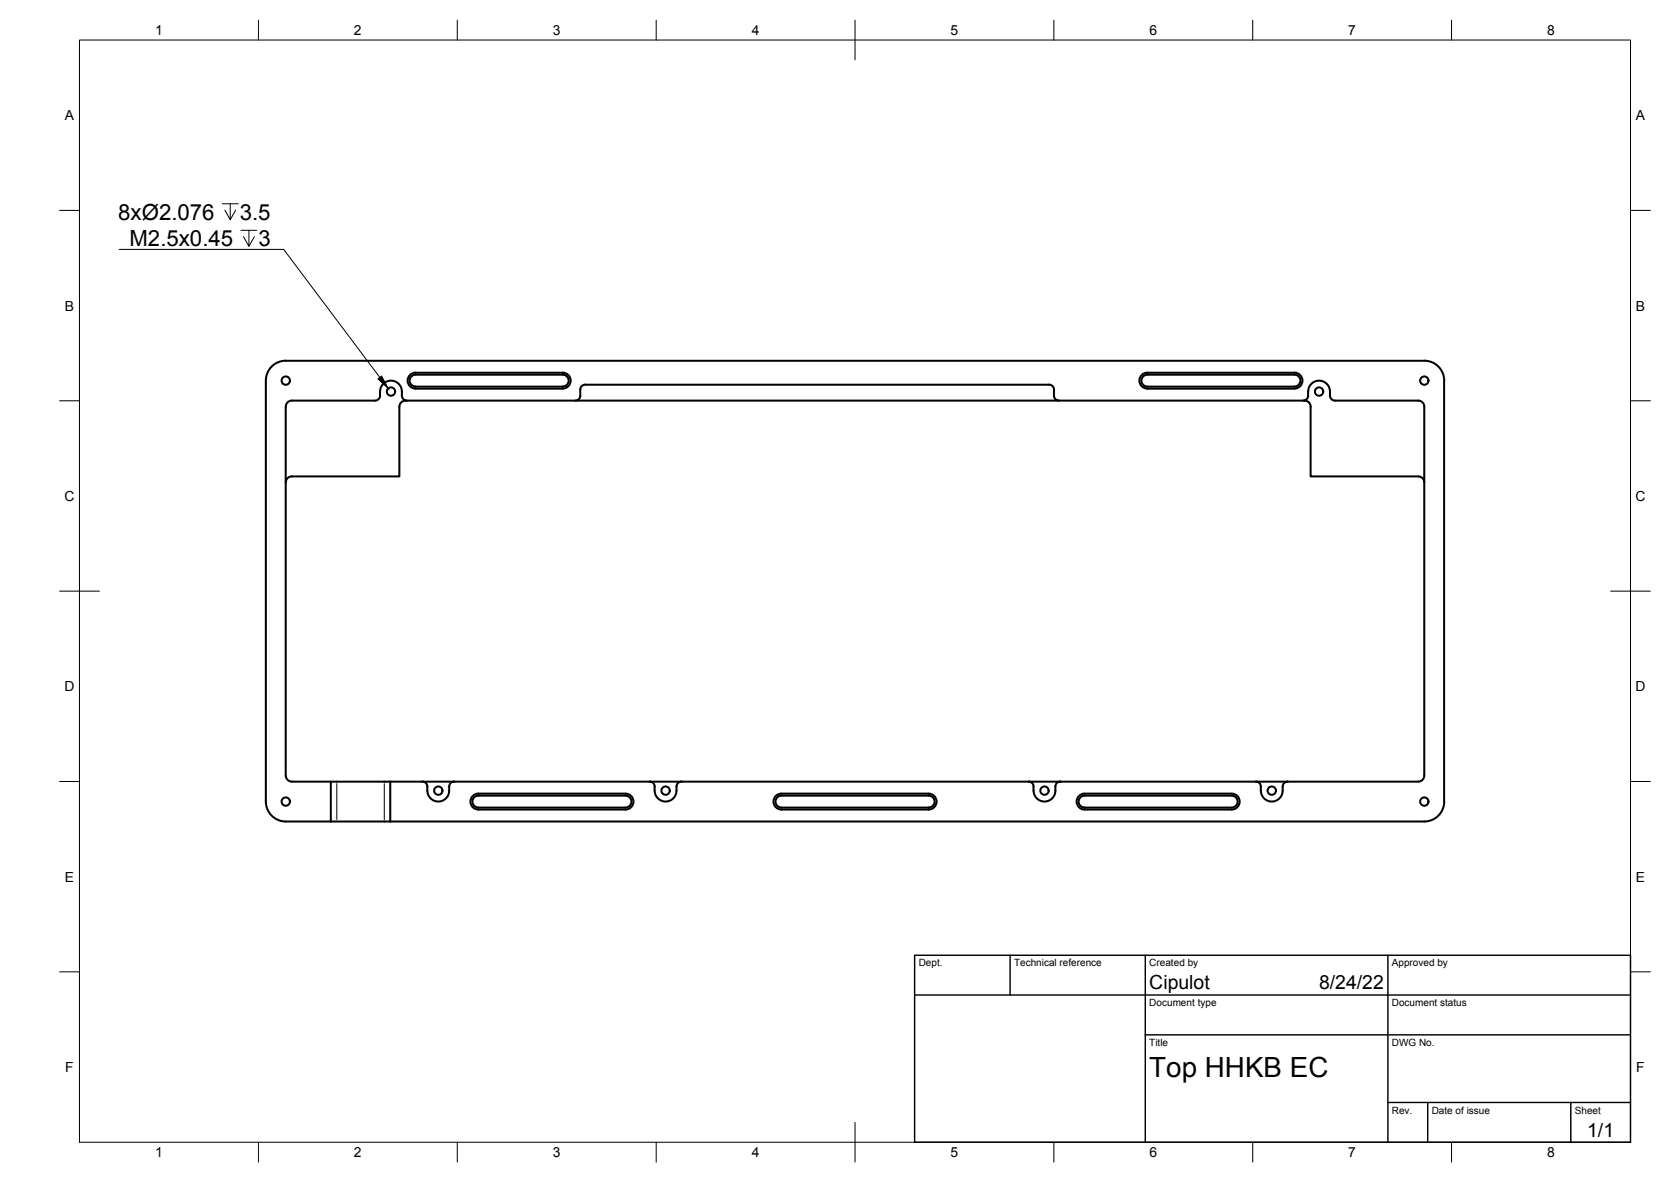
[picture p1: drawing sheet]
<svg xmlns="http://www.w3.org/2000/svg" width="420mm" height="297mm" viewBox="0 0 420 297" stroke-linecap="round" stroke-linejoin="round" font-family="sans-serif">
<!-- layer: Visible -->
<g fill="none" stroke="#000" stroke-width=".51">
<path d="M95.5 98.4a1.84 1.84 0 0 1-.4 2l-.8 .3h-20.9a1.52 1.52 0 0 0-1.6 1.5l.1 92.7a1.49 1.49 0 0 0 1.5 1.5h9.8M95.6 98.4a2.74 2.74 0 0 1 2.7-2.7 2.74 2.74 0 0 1 2.7 2.7M101 98.4a1.75 1.75 0 0 0 .9 2.2l.4 .1M104.5 97.7h37M104.5 97.2h37M104.5 97.6a2 2 0 0 1-2-2 2 2 0 0 1 2-2l37 .1a1.99 1.99 0 0 1 2 2 1.99 1.99 0 0 1-2 1.9M141.5 97.1a1.49 1.49 0 0 0 1.5-1.5 1.49 1.49 0 0 0-1.5-1.4h-37a1.49 1.49 0 0 0-1.5 1.5 1.49 1.49 0 0 0 1.5 1.4M288.5 97.7h37M288.5 97.2h37M288.5 97.6a2 2 0 0 1-2-2 2 2 0 0 1 2-2l37 .1a1.99 1.99 0 0 1 2 2 1.99 1.99 0 0 1-2 1.9M325.5 97.1a1.49 1.49 0 0 0 1.5-1.5 1.49 1.49 0 0 0-1.5-1.4h-37a1.49 1.49 0 0 0-1.5 1.5 1.49 1.49 0 0 0 1.5 1.4M328.9 98.4v1"/>
<path d="M328.9 99.4a1.26 1.26 0 0 1-1.2 1.3M328.9 98.4a2.74 2.74 0 0 1 2.8-2.7 2.74 2.74 0 0 1 2.7 2.7M334.4 98.4a1.75 1.75 0 0 0 .9 2.2l21.3 .1a1.49 1.49 0 0 1 1.5 1.5v92.7a1.49 1.49 0 0 1-1.5 1.5h-258.5M100.4 102.2v17.5h-27.1a1.49 1.49 0 0 0-1.4 1.5M101.9 100.7h164.4M101.9 100.7a1.49 1.49 0 0 0-1.5 1.5M144.7 100.7a1.23 1.23 0 0 0 1.2-1.3v-1.5a1.23 1.23 0 0 1 1.3-1.2h116.6a1.23 1.23 0 0 1 1.2 1.2v1.5a1.26 1.26 0 0 0 1.3 1.3M266.3 100.7h61.4a1.56 1.56 0 0 1 1.8 1.5v17.5h27.1a1.49 1.49 0 0 1 1.5 1.5M98.1 196.4h-14.9v10M98.1 196.4v10M106.2 196.4a1.26 1.26 0 0 1 1.3 1.3M107.4 197.7v1"/>
<path d="M114.2 196.4a1.26 1.26 0 0 0-1.3 1.3 2.87 2.87 0 0 1-1 3.2 2.87 2.87 0 0 1-3.4-.1 2.74 2.74 0 0 1-1-2.1M163.4 196.4a1.26 1.26 0 0 1 1.2 1.3M164.6 197.7v1M171.4 196.4a1.26 1.26 0 0 0-1.3 1.3 2.87 2.87 0 0 1-1.1 3.2 2.87 2.87 0 0 1-3.4-.1 2.74 2.74 0 0 1-1-2.1M196.5 199.4h37M196.5 199.9h37M196.5 199.9a1.49 1.49 0 0 0-1.5 1.5 1.49 1.49 0 0 0 1.5 1.5M196.5 199.4a2 2 0 0 0-2 2 2 2 0 0 0 2 2M233.5 199.4a2 2 0 0 1 2 2 2 2 0 0 1-2 2M233.5 199.9a1.49 1.49 0 0 1 1.5 1.5 1.49 1.49 0 0 1-1.5 1.5M258.6 196.4a1.23 1.23 0 0 1 1.3 1.3 2.95 2.95 0 0 0 3.4 3.7 2.99 2.99 0 0 0 2.1-3.7 1.26 1.26 0 0 1 1.2-1.3M315.8 196.4a1.23 1.23 0 0 1 1.2 1.3 2.95 2.95 0 0 0 3.4 3.7 2.99 2.99 0 0 0 2.1-3.7 1.26 1.26 0 0 1 1.3-1.3"/>
<path d="M83.2 206.4h14.9M83.2 206.4h-11.3a5 5 0 0 1-5.1-4.9v-105.9a5 5 0 0 1 5-4.9l286.3-.1a5 5 0 0 1 5 5.1v105.7a5 5 0 0 1-5 5h-260M118.9 200l.8-.5 .6-.1h37a2 2 0 0 1 2 2 2 2 0 0 1-2 2h-37a2 2 0 0 1-1.9-1.2 2 2 0 0 1 .5-2.2zM120.3 203h37M120.3 202.9a1.49 1.49 0 0 1-1.5-1.5 1.49 1.49 0 0 1 1.5-1.5h37a1.49 1.49 0 0 1 1.5 1.5 1.49 1.49 0 0 1-1.5 1.5M196.5 203.4h37M196.5 203h37M271.3 200l.9-.5 .5-.1h37a2 2 0 0 1 2 2 2 2 0 0 1-2 2h-37a2 2 0 0 1-1.8-1.2 2 2 0 0 1 .4-2.2zM272.7 203h37M272.7 202.9a1.49 1.49 0 0 1-1.5-1.5 1.49 1.49 0 0 1 1.5-1.5h37a1.49 1.49 0 0 1 1.5 1.5 1.49 1.49 0 0 1-1.5 1.5"/>
<circle cx="71.9" cy="95.6" r="1.05"/>
<circle cx="98.3" cy="98.4" r="1.05"/>
<circle cx="331.7" cy="98.4" r="1.05"/>
<circle cx="358.1" cy="95.6" r="1.05"/>
<circle cx="110.2" cy="198.7" r="1.05"/>
<circle cx="167.4" cy="198.7" r="1.05"/>
<circle cx="262.6" cy="198.7" r="1.05"/>
<circle cx="319.8" cy="198.7" r="1.05"/>
<circle cx="71.9" cy="201.4" r="1.05"/>
<circle cx="358.1" cy="201.4" r="1.05"/>
</g>
<!-- layer: Visible Narrow -->
<g fill="none" stroke="#000" stroke-width=".25">
<path d="M104.5 93.7v.4M104.5 97.2v.4M141.5 93.7v.4M141.5 97.2v.4M288.5 93.7v.4M288.5 97.2v.4M325.5 93.7v.4M325.5 97.2v.4M84.7 196.9v9M96.6 196.9v9M120.3 199.5v.4M157.3 199.5v.4"/>
<path d="M196.5 199.5v.4M233.5 199.5v.4M272.7 199.5v.4M309.7 199.5v.4M120.3 203v.4M157.3 203v.4M196.5 203v.4M233.5 203v.4M272.7 203v.4M309.7 203v.4"/>
</g>
<!-- layer: Border -->
<g fill="none" stroke="#000" stroke-width=".25">
<path d="M20 10.1h390v276.9h-390zM65 5.1v5M115 5.1v5M165 5.1v5M215 5.1v10M265 5.1v5M315 5.1v5M365 5.1v5M15 52.9h5M410 52.9h5M15 100.7h5M410 100.7h5"/>
<path d="M15 148.6h10M405 148.6h10M15 196.4h5M410 196.4h5M15 244.2h5M410 244.2h5M65 287v5M115 287v5M165 287v5M215 282.1v9.9M265 287v5M315 287v5"/>
<path d="M365 287v5"/>
</g>
<!-- layer: TitleBlock -->
<path d="M230 240.1h180v46.9h-180zM230 250h180M254 240.1v9.9M288 240.1v46.9M349 240.1v46.9M288 260.1h122M349 277.1h61M359 277.1v9.9M395 277.1v9.9" fill="none" stroke="#000" stroke-width=".36"/>
<!-- layer: Annotations -->
<path d="M55.9 51.2h4M57.9 51.2v4l-1.4-2.4M59.3 52.8l-1.4 2.4M60.6 57.9h4M62.6 57.9v4l-1.4-2.4M64 59.5l-1.4 2.4M30 62.7h41.3l24.2 32.2" fill="none" stroke="#000" stroke-width=".25"/>
<path d="M95 95.2l1-.7 1.6 3.1z" fill="#000" stroke="#000" stroke-width=".25"/>
<text font-size="7" x="289" y="270.6">Top HHKB EC</text>
<g font-size="5.6">
<text x="29.7" y="55.2">8xØ2.076</text>
<text x="60.3" y="55.2">3.5</text>
<text x="32.6" y="61.9">M2.5x0.45</text>
<text x="65" y="61.9">3</text>
</g>
<g font-size="4.9">
<text x="289" y="248.5">Cipulot</text>
<text x="331.7" y="248.5">8/24/22</text>
<text x="399.1" y="285.7">1/1</text>
</g>
<g font-size="3.5">
<text x="39" y="8.8">1</text>
<text x="89" y="8.8">2</text>
<text x="139" y="8.8">3</text>
<text x="189" y="8.8">4</text>
<text x="239" y="8.8">5</text>
<text x="289" y="8.8">6</text>
<text x="339" y="8.8">7</text>
<text x="389" y="8.8">8</text>
<text x="16.3" y="30.2">A</text>
<text x="411.3" y="30.2">A</text>
<text x="16.3" y="78">B</text>
<text x="411.3" y="78">B</text>
<text x="16.2" y="125.9">C</text>
<text x="411.2" y="125.9">C</text>
<text x="16.2" y="173.7">D</text>
<text x="411.2" y="173.7">D</text>
<text x="16.3" y="221.6">E</text>
<text x="411.3" y="221.6">E</text>
<text x="16.4" y="269.4">F</text>
<text x="411.4" y="269.4">F</text>
<text x="39" y="290.8">1</text>
<text x="89" y="290.8">2</text>
<text x="139" y="290.8">3</text>
<text x="189" y="290.8">4</text>
<text x="239" y="290.8">5</text>
<text x="289" y="290.8">6</text>
<text x="339" y="290.8">7</text>
<text x="389" y="290.8">8</text>
</g>
<g font-size="2.5">
<text x="231" y="242.9">Dept.</text>
<text x="255" y="242.9">Technical reference</text>
<text x="289" y="242.9">Created by</text>
<text x="350" y="242.9">Approved by</text>
<text x="289" y="252.8">Document type</text>
<text x="350" y="252.8">Document status</text>
<text x="289" y="262.9">Title</text>
<text x="350" y="262.9">DWG No.</text>
<text x="350" y="279.9">Rev.</text>
<text x="360" y="279.9">Date of issue</text>
<text x="396" y="279.9">Sheet</text>
</g>
</svg>
